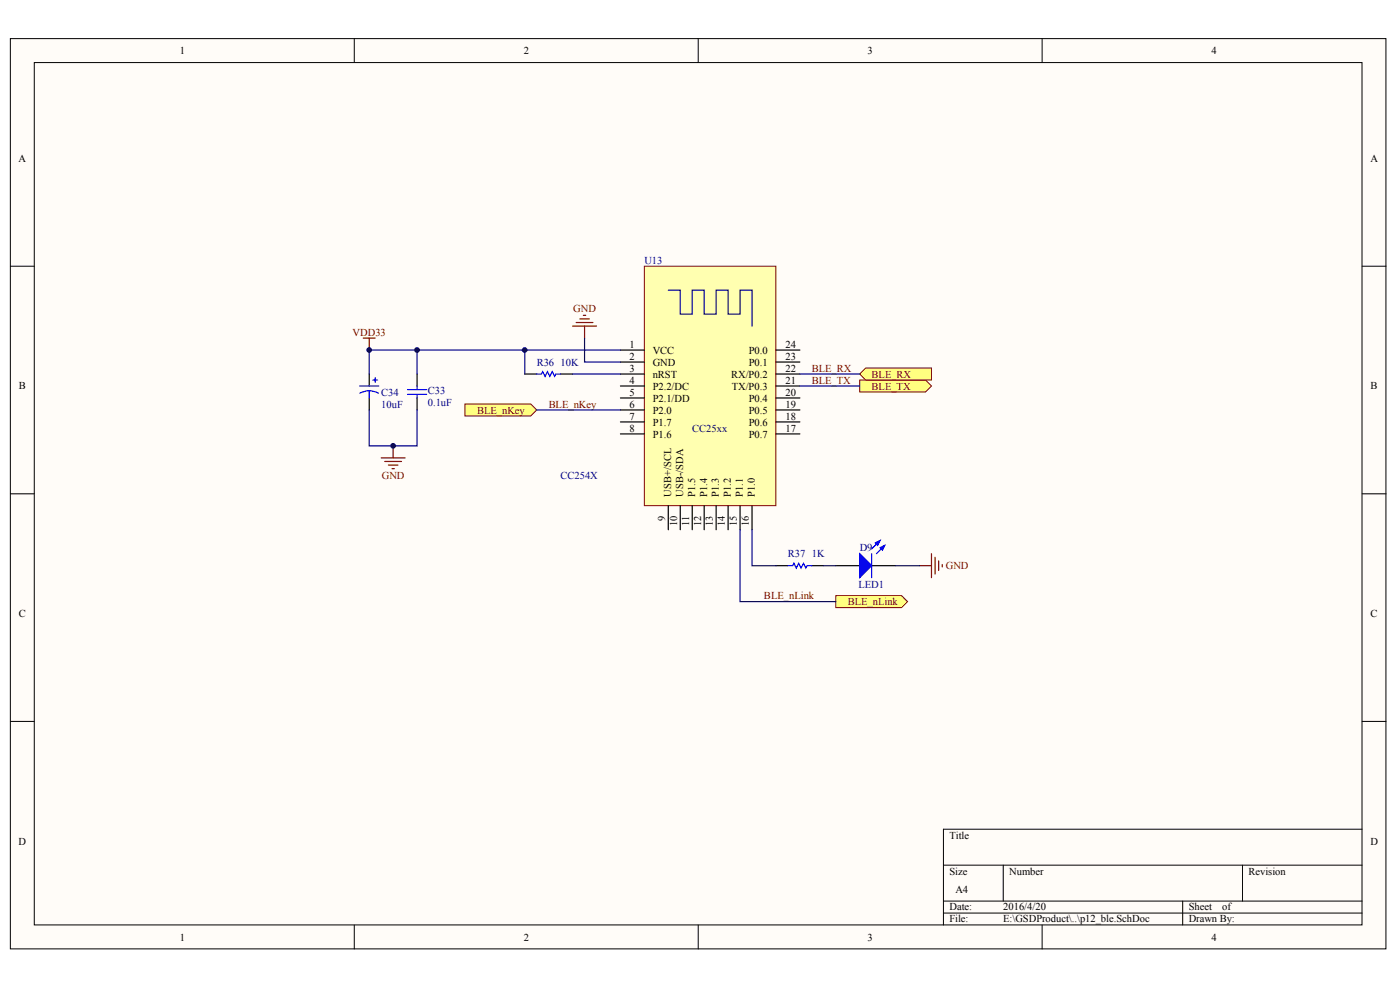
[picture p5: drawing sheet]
<svg xmlns="http://www.w3.org/2000/svg" width="296mm" height="209mm" viewBox="0 0 296 209" stroke-linecap="round" stroke-linejoin="round" font-family="sans-serif">
<g fill="#fffcf8" stroke="#000" stroke-width=".21">
<path d="M2.2 8.2h290.8v192.3h-290.8z"/>
<path d="M7.2 13.2h280.7v182.2h-280.7z"/>
</g>
<g fill="none" stroke="#000" stroke-width=".21">
<path d="M74.9 8.2v5M147.6 8.2v5M220.3 8.2v5M2.2 56.3h5M288 56.3h5M2.2 104.3h5M288 104.3h5M2.2 152.4h5M288 152.4h5M288 175.2h-88.5v20.3M74.9 195.5v5M147.6 195.5v5"/>
<path d="M199.5 182.8h88.5M199.5 190.4h88.5M199.5 192.9h88.5M212.1 182.8v7.6M220.3 195.5v5M250 190.4v5.1M262.7 182.8v7.6"/>
</g>
<path d="M88.2 79v2.6M110.9 79h2.6M118.5 79h2.6M88.2 84.1v2.5" fill="none" stroke="#000" stroke-width=".25"/>
<path d="M113.5 79h1l.2-.5 .5 1 .5-1 .5 1 .6-1 .5 1 .2-.5h1M86.2 82.3h4M86.2 83.3h4M88.2 81.6v.7M88.2 83.3v.8" fill="none" stroke="#00f" stroke-width=".25"/>
<path d="M80.6 96.8h5M81.3 97.5h3.6M82.1 98.3h2M82.9 99h.5M83.1 94.2v2.6" fill="none" stroke="#800000" stroke-width=".25"/>
<g fill="#ffff80" stroke="#800000" stroke-width=".21">
<path d="M181.8 80.3h13.9l1.2 1.3-1.2 1.2h-13.9z" fill-rule="evenodd"/>
<path d="M183 77.8h13.9v2.5h-13.9l-1.2-1.3z" fill-rule="evenodd"/>
<path d="M176.7 125.9h13.9l1.3 1.2-1.3 1.3h-13.9z" fill-rule="evenodd"/>
<path d="M98.3 85.4h13.9l1.3 1.2-1.3 1.3h-13.9z" fill-rule="evenodd"/>
</g>
<path d="M78.1 79v2.6M78.1 84.1v2.5" fill="none" stroke="#000" stroke-width=".25"/>
<path d="M79.3 79.8v1M76 81.6h4.1M78.1 82.6l.8 .1 1.1 .4M78.1 82.6l-1.3 .2-.7 .3M78.1 82.6v1.5M78.8 80.3h1" fill="none" stroke="#00f" stroke-width=".25"/>
<path d="M136.2 56.3h27.8v50.6h-27.8z" fill="#ffffb0" stroke="#800000" stroke-width=".21"/>
<g fill="none" stroke="#000" stroke-width=".25">
<path d="M131.2 79h5M131.2 74h5M131.2 76.5h5M164 79h5.1M164 74h5.1M164 76.5h5.1M131.2 91.7h5M131.2 89.2h5M131.2 84.1h5M131.2 81.6h5M131.2 86.6h5M164 91.7h5.1"/>
<path d="M164 89.2h5.1M164 84.1h5.1M164 81.6h5.1M164 86.6h5.1M141.3 106.9v5M143.8 106.9v5M146.3 106.9v5M148.9 106.9v5M151.4 106.9v5M153.9 106.9v5M156.5 106.9v5M159 106.9v5"/>
<path d="M164 119.5h2.6M171.6 119.5h2.6M176.7 119.5h5.1M184.3 119.5h5"/>
</g>
<path d="M141.3 61.3h2.5v5.1h2.5v-5.1h2.6v5.1h2.5v-5.1h2.5v5.1h2.6v-5.1h2.5v7.6" fill="none" stroke="#0c0087" stroke-width=".25"/>
<g fill="none" stroke="#000080" stroke-width=".25">
<path d="M88.2 74v5M110.9 74h-32.8v5M121.1 79h10.1M123.6 71.4v5.1h7.6M131.2 74h-20.3v5M169.1 79h12.7M78.1 86.6v7.6h10.1v-7.6M113.5 86.6h17.7M169.1 81.6h12.7M156.5 111.9v15.2h20.2M159 111.9v7.6h5M174.2 119.5h2.5"/>
<path d="M189.3 119.5h5.1"/>
</g>
<path d="M76.8 71.4h2.5M78.1 71.4v2.6M121.1 68.9h5M121.8 68.2h3.6M122.6 67.4h2M123.3 66.6h.5M123.6 68.9v2.5M194.4 119.5h2.5M196.9 117v5.1M197.7 117.8v3.5M198.4 118.5v2M199.2 119.3v.5" fill="none" stroke="#800000" stroke-width=".25"/>
<path d="M166.6 119.5h1l.2-.5 .5 1 .6-1 .5 1 .5-1 .5 1 .2-.5h1M184.3 117v5.1M186.1 114.2l-1.8 1.8M187.1 115.2l-1.8 1.8" fill="none" stroke="#00f" stroke-width=".25"/>
<g fill="#00f" stroke="#00f" stroke-width=".25">
<path d="M181.8 117l2.5 2.5-2.5 2.6z"/>
<path d="M186.1 115.7l1-.5-.5 1z"/>
<path d="M185 114.7l1.1-.5-.6 1z"/>
</g>
<g fill="#000080" stroke="#000080" stroke-width=".21">
<circle cx="78" cy="74" r=".49"/>
<circle cx="83.1" cy="94.2" r=".49"/>
<circle cx="88.2" cy="74" r=".49"/>
<circle cx="110.9" cy="74" r=".49"/>
</g>
<g font-size="2.2">
<text x="38" y="11.4">1</text>
<text x="110.7" y="11.4">2</text>
<text x="183.4" y="11.4">3</text>
<text x="256.1" y="11.4">4</text>
<text x="3.9" y="34.2">A</text>
<text x="289.7" y="34.2">A</text>
<text x="133.1" y="73.5">1</text>
<text x="133.1" y="76">2</text>
<text x="138" y="74.7">VCC</text>
<text x="138" y="77.3">GND</text>
<text x="158.3" y="74.7">P0.0</text>
<text x="158.3" y="77.3">P0.1</text>
<text x="166.1" y="73.5">24</text>
<text x="166.1" y="76">23</text>
<text x="4" y="82.3">B</text>
<text x="133.1" y="83.6">5</text>
<text x="133.1" y="78.5">3</text>
<text x="133.1" y="81.1">4</text>
<text x="138" y="79.8">nRST</text>
<text x="138" y="82.3">P2.2/DC</text>
<text x="154.6" y="79.8">RX/P0.2</text>
<text x="154.7" y="82.3">TX/P0.3</text>
<text x="166.1" y="81.1">21</text>
<text x="166.1" y="83.6">20</text>
<text x="166.1" y="78.5">22</text>
<text x="289.8" y="82.3">B</text>
<text x="133.1" y="88.7">7</text>
<text x="133.1" y="86.1">6</text>
<text x="138" y="89.9">P1.7</text>
<text x="138" y="84.9">P2.1/DD</text>
<text x="138" y="87.4">P2.0</text>
<text x="158.3" y="87.4">P0.5</text>
<text x="158.3" y="84.9">P0.4</text>
<text x="158.3" y="89.9">P0.6</text>
<text x="166.1" y="86.1">19</text>
<text x="166.1" y="88.7">18</text>
<text x="133.1" y="91.2">8</text>
<text x="138" y="92.5">P1.6</text>
<text x="158.3" y="92.5">P0.7</text>
<text x="166.1" y="91.2">17</text>
<text x="141.9" y="105.1" transform="rotate(-90 141.9 105.1)">USB+/SCL</text>
<text x="144.4" y="105.1" transform="rotate(-90 144.4 105.1)">USB-/SDA</text>
<text x="146.9" y="105.1" transform="rotate(-90 146.9 105.1)">P1.5</text>
<text x="149.5" y="105.1" transform="rotate(-90 149.5 105.1)">P1.4</text>
<text x="152" y="105.1" transform="rotate(-90 152 105.1)">P1.3</text>
<text x="154.5" y="105.1" transform="rotate(-90 154.5 105.1)">P1.2</text>
<text x="157.1" y="105.1" transform="rotate(-90 157.1 105.1)">P1.1</text>
<text x="159.6" y="105.1" transform="rotate(-90 159.6 105.1)">P1.0</text>
<text x="140.6" y="110" transform="rotate(-90 140.6 110)">9</text>
<text x="143.1" y="111.2" transform="rotate(-90 143.1 111.2)">10</text>
<text x="145.7" y="111.2" transform="rotate(-90 145.7 111.2)">11</text>
<text x="148.2" y="111.2" transform="rotate(-90 148.2 111.2)">12</text>
<text x="150.7" y="111.2" transform="rotate(-90 150.7 111.2)">13</text>
<text x="153.3" y="111.2" transform="rotate(-90 153.3 111.2)">14</text>
<text x="155.8" y="111.2" transform="rotate(-90 155.8 111.2)">15</text>
<text x="158.3" y="111.2" transform="rotate(-90 158.3 111.2)">16</text>
<text x="4" y="130.4">C</text>
<text x="289.8" y="130.4">C</text>
<text x="3.9" y="178.5">D</text>
<text x="200.7" y="177.2">Title</text>
<text x="289.7" y="178.5">D</text>
<text x="200.7" y="184.8">Size</text>
<text x="213.4" y="184.8">Number</text>
<text x="263.9" y="184.8">Revision</text>
<text x="202" y="188.6">A4</text>
<text x="200.7" y="192.4">Date:</text>
<text x="200.7" y="194.9">File:</text>
<text x="212.1" y="192.4">2016/4/20</text>
<text x="212.1" y="194.9">E:\GSDProduct\..\p12_ble.SchDoc</text>
<text x="251.3" y="192.4">Sheet</text>
<text x="251.3" y="194.9">Drawn By:</text>
<text x="258.4" y="192.4">of</text>
<text x="38" y="198.7">1</text>
<text x="110.7" y="198.7">2</text>
<text x="183.4" y="198.7">3</text>
<text x="256.1" y="198.7">4</text>
</g>
<g font-size="2.2" fill="#000080">
<text x="136.2" y="55.8">U13</text>
<text x="113.5" y="77.3">R36</text>
<text x="118.5" y="77.3">10K</text>
<text x="80.6" y="83.6">C34</text>
<text x="90.5" y="83.3">C33</text>
<text x="80.6" y="86.1">10uF</text>
<text x="90.5" y="85.9">0.1uF</text>
<text x="146.3" y="91.2">CC25xx</text>
<text x="118.5" y="101.3">CC254X</text>
<text x="166.6" y="117.8">R37</text>
<text x="171.6" y="117.8">1K</text>
<text x="181.8" y="116.5">D9</text>
<text x="181.5" y="124.4">LED1</text>
</g>
<g font-size="2.2" fill="#800000">
<text x="121.2" y="65.9">GND</text>
<text x="74.5" y="70.9">VDD33</text>
<text x="171.6" y="81.1">BLE_TX</text>
<text x="171.6" y="78.5">BLE_RX</text>
<text x="184.3" y="82.3">BLE_TX</text>
<text x="184.3" y="79.8">BLE_RX</text>
<text x="100.9" y="87.4">BLE_nKey</text>
<text x="116" y="86.1">BLE_nKey</text>
<text x="80.7" y="101.3">GND</text>
<text x="200" y="120.3">GND</text>
<text x="161.5" y="126.6">BLE_nLink</text>
<text x="179.2" y="127.9">BLE_nLink</text>
</g>
</svg>
